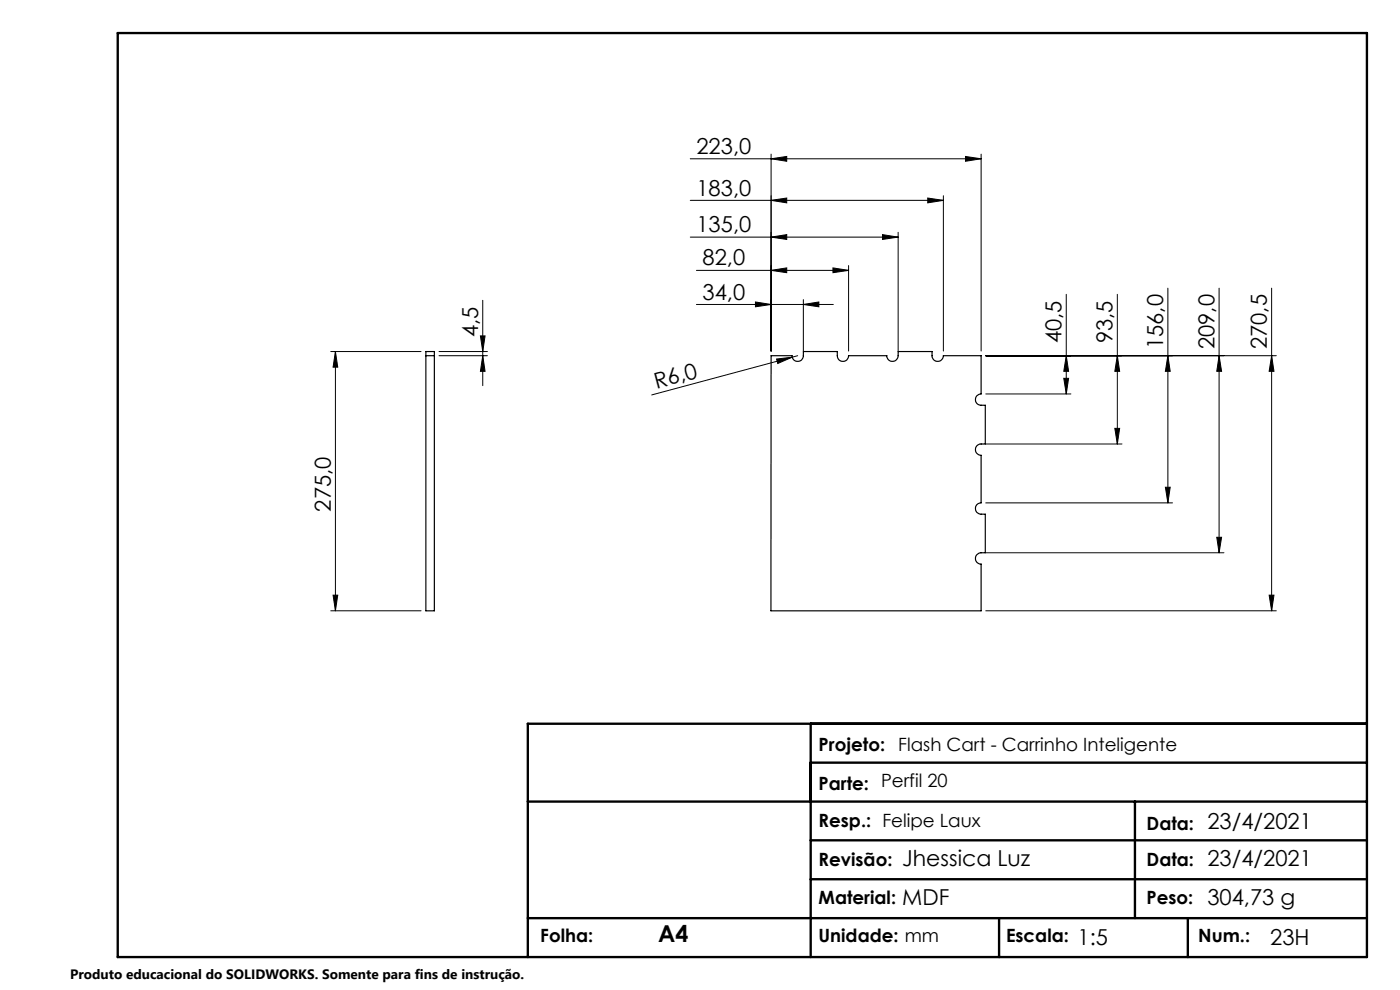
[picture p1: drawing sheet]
<svg xmlns="http://www.w3.org/2000/svg" width="297mm" height="210mm" viewBox="0 0 297 210" stroke-linecap="round" stroke-linejoin="round" font-family="sans-serif">
<g fill="none" stroke="#000" stroke-width=".21">
<path d="M146.4 33.7h61.7M163.6 33.7l3.3-.5v1zM163.6 32.7v41.8M204.8 33.2l3.3 .5-3.3 .5zM208.1 32.7v41.8M146.4 50.3h44.1M146.4 42.5h53.7M147.7 57.4h32.3M163.6 50.3l3.3-.5v1zM163.6 57.4l3.3-.6v1zM163.6 42.5l3.3-.5v1zM176.7 56.8l3.3 .6-3.3 .4z"/>
<path d="M180 56.3v18.2M187.2 49.8l3.3 .5-3.3 .5zM190.5 49.3v25.2M196.8 42l3.3 .5-3.3 .5zM200.1 41.5v33M70.2 74.6h19.1M71.2 74.6l.4 3.3h-.9zM71.2 74.6v55M93.1 74.6h10.3M93.1 75.5h10.3M101.9 71.3h1l-.5 3.3zM102.4 75.5l.5 3.3h-1z"/>
<path d="M102.4 63.7v18.1M147.7 64.6h29.1M160.3 64.1l3.3 .5-3.3 .5zM164.7 76.2l3.4-.4-3.1 1.3zM168.1 75.8l-29.8 8M169.2 75.5l-1.1 .3M170.4 64.6l3.3-.5v1zM170.4 63.6v10.9M209.1 75.5h61.7M226.2 75.5l.5 3.3h-1zM226.2 62.4v21.2M237 75.5l.5 3.3h-1z"/>
<path d="M237 62.4v31.8M247.8 75.5l.4 3.3h-1zM247.8 61.1v45.6M258.6 75.5l.6 3.3h-1.1zM258.6 61.1v56.2M269.8 75.5l.5 3.3h-1.1zM269.8 61.1v68.5M209.1 83.6h18.1M209.1 94.2h28.9M225.7 80.2h1l-.5 3.4zM236.5 90.9h1l-.5 3.3zM209.1 106.7h39.6"/>
<path d="M209.1 117.3h50.5M247.2 103.4h1l-.4 3.3zM258.1 114h1.1l-.6 3.3zM70.2 129.6h19.1M70.7 126.3h.9l-.4 3.3zM209.1 129.6h61.7M269.2 126.3h1.1l-.5 3.3z"/>
</g>
<path d="M25 7h265v196h-265zM172 153.5v49.5M290 153.5h-178v49.5M112 170h178M172 161.8h118M172 178.3h118M240.8 170v24.8M172 186.5h118M211.9 194.8v8.2M252 194.8v8.2M290 194.8h-178" fill="none" stroke="#000" stroke-width=".5"/>
<g fill="#000">
<path d="M164.7 76.2l3.4-.4-3.1 1.3z"/>
<path d="M163.6 33.7l3.3-.5v1zM204.8 33.2l3.3 .5-3.3 .5z"/>
<path d="M187.2 49.8l3.3 .5-3.3 .5zM163.6 50.3l3.3-.5v1zM176.7 56.8l3.3 .6-3.3 .4zM163.6 57.4l3.3-.6v1z"/>
<path d="M196.8 42l3.3 .5-3.3 .5zM163.6 42.5l3.3-.5v1zM170.4 64.6l3.3-.5v1zM160.3 64.1l3.3 .5-3.3 .5z"/>
<path d="M101.9 71.3h1l-.5 3.3zM102.4 75.5l.5 3.3h-1zM269.8 75.5l.5 3.3h-1.1zM269.2 126.3h1.1l-.5 3.3zM226.2 75.5l.5 3.3h-1zM225.7 80.2h1l-.5 3.4zM237 75.5l.5 3.3h-1zM236.5 90.9h1l-.5 3.3zM247.8 75.5l.4 3.3h-1zM247.2 103.4h1l-.4 3.3zM258.6 75.5l.6 3.3h-1.1zM258.1 114h1.1l-.6 3.3z"/>
<path d="M70.7 126.3h.9l-.4 3.3zM71.2 74.6l.4 3.3h-.9z"/>
</g>
<path d="M90.3 75.5v54.1h1.8v-54.1M90.3 75.5h1.8M90.3 75.5v-.9h1.8v.9M163.6 75.5h4.4a1.2 1.2 0 0 0 1.2 1.2 1.2 1.2 0 0 0 1.2-1.2v-.9h7.2v.9a1.2 1.2 0 0 0 1.2 1.2 1.2 1.2 0 0 0 1.2-1.2h8.1a1.2 1.2 0 0 0 1.2 1.2 1.2 1.2 0 0 0 1.2-1.2v-.9h7.2a1.76 1.76 0 0 0 .4 1.8 1.21 1.21 0 0 0 1.3 .2 1.21 1.21 0 0 0 .7-1.1h8v8.1a1.2 1.2 0 0 0-1.2 1.2 1.2 1.2 0 0 0 1.2 1.2h.9v8.2a1.76 1.76 0 0 0-1.8 .4 1.21 1.21 0 0 0-.2 1.3 1.21 1.21 0 0 0 1.1 .7v10.1a1.2 1.2 0 0 0-1.2 1.2 1.2 1.2 0 0 0 1.2 1.2h.9v8.2a1.87 1.87 0 0 0-1.8 .4 1.18 1.18 0 0 0-.2 1.3 1.18 1.18 0 0 0 1.1 .7v9.9h-44.6z" fill="none" stroke="#000" stroke-width=".25"/>
<text font-size="4.9" x="139.6" y="199.9">A4</text>
<g font-size="4.7">
<text x="147.8" y="32.7">223,0</text>
<text x="147.8" y="41.5">183,0</text>
<text x="147.8" y="49.3">135,0</text>
<text x="149" y="56.3">82,0</text>
<text x="149" y="63.5">34,0</text>
<text x="101.4" y="71.4" transform="rotate(-90 101.4 71.4)">4,5</text>
<text x="225.2" y="72.8" transform="rotate(-90 225.2 72.8)">40,5</text>
<text x="236" y="72.8" transform="rotate(-90 236 72.8)">93,5</text>
<text x="246.8" y="74.1" transform="rotate(-90 246.8 74.1)">156,0</text>
<text x="257.6" y="74.1" transform="rotate(-90 257.6 74.1)">209,0</text>
<text x="268.8" y="74.1" transform="rotate(-90 268.8 74.1)">270,5</text>
<text x="139.3" y="82.5" transform="rotate(-15 139.3 82.5)">R6,0</text>
<text x="70.2" y="108.5" transform="rotate(-90 70.2 108.5)">275,0</text>
<text x="256.1" y="175.9">23/4/2021</text>
<text x="191.4" y="183.6">Jhessica Luz</text>
<text x="256.1" y="183.6">23/4/2021</text>
<text x="191.4" y="191.9">MDF</text>
<text x="256.1" y="191.9">304,73 g</text>
<text x="228.6" y="200.5">1:5</text>
<text x="269.5" y="200.5">23H</text>
</g>
<g font-size="3.9">
<text x="173.7" y="159.2">Projeto:</text>
<text x="190.6" y="159.2">Flash Cart - Carrinho Inteligente</text>
<text x="173.7" y="167.6">Parte: Perfil 20</text>
<text x="173.7" y="175.4">Resp.: Felipe Laux</text>
<text x="243.2" y="176.1">Data:</text>
<text x="173.7" y="183.7">Revisão:</text>
<text x="243.2" y="183.7">Data:</text>
<text x="173.7" y="191.7">Material:</text>
<text x="243.2" y="191.7">Peso:</text>
<text x="114.6" y="199.9">Folha:</text>
<text x="173.7" y="199.9">Unidade: mm</text>
<text x="213.4" y="199.9">Escala:</text>
<text x="254.2" y="199.9">Num.:</text>
</g>
<text font-size="2.9" x="14.9" y="207.6">Produto educacional do SOLIDWORKS. Somente para fins de instrução.</text>
</svg>
